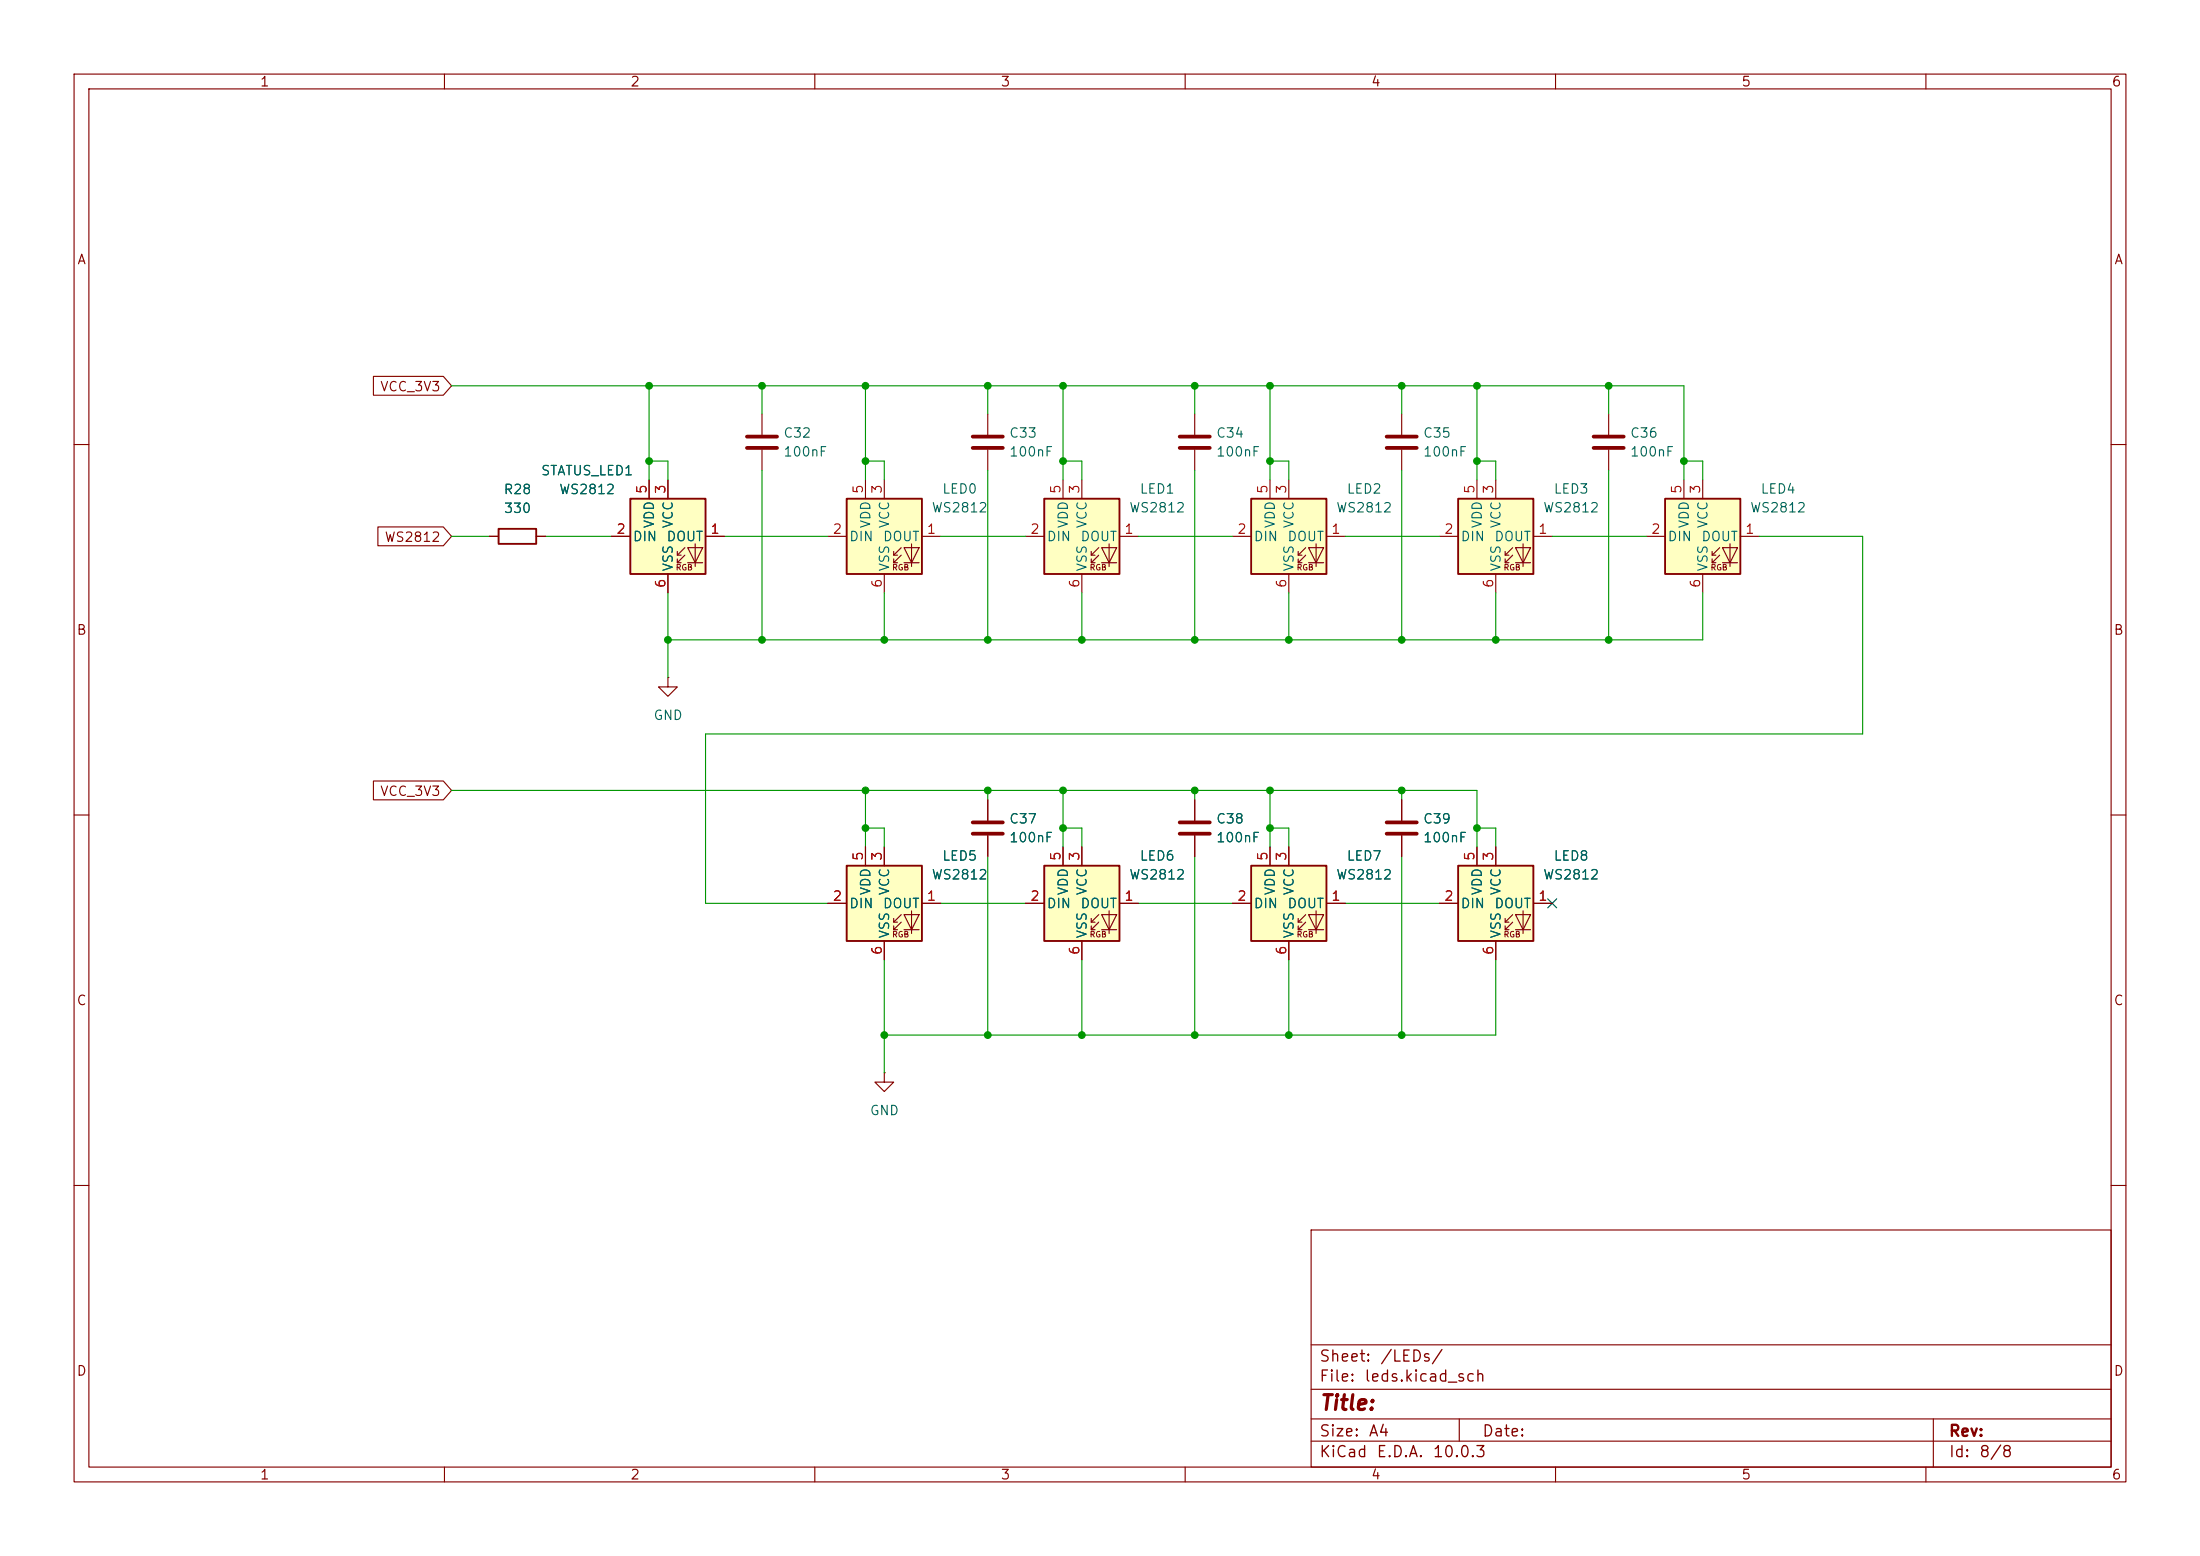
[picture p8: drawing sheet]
(kicad_sch
 (version 20260306)
 (generator "eeschema")
 (generator_version "10.0")
 (paper "A4")
 (lib_symbols
  (symbol "Device:C"
   (pin_numbers (hide yes))
   (pin_names
    (offset 0.254)) (exclude_from_sim no) (in_bom yes) (on_board yes)
   (in_pos_files yes)
   (duplicate_pin_numbers_are_jumpers no)
   (property "Reference" "C" (at 0.635 2.54 0) (show_name no) (do_not_autoplace no) (effects (font (size 1.27 1.27)) (justify left)))
   (property "Value" "C" (at 0.635 -2.54 0) (show_name no) (do_not_autoplace no) (effects (font (size 1.27 1.27)) (justify left)))
   (property "Footprint" "" (at 0.9652 -3.81 0) (show_name no) (do_not_autoplace no) (hide yes) (effects (font (size 1.27 1.27))))
   (property "Datasheet" "" (at 0 0 0) (show_name no) (do_not_autoplace no) (hide yes) (effects (font (size 1.27 1.27))))
   (property "Description" "Unpolarized capacitor" (at 0 0 0) (show_name no) (do_not_autoplace no) (hide yes) (effects (font (size 1.27 1.27))))
   (symbol "C_0_1"
    (polyline (pts (xy -2.032 0.762) (xy 2.032 0.762)) (stroke (width 0.508) (type default)) (fill (type none)))
    (polyline (pts (xy -2.032 -0.762) (xy 2.032 -0.762)) (stroke (width 0.508) (type default)) (fill (type none))))
   (symbol "C_1_1"
    (pin passive line (at 0 3.81 270) (length 2.794) (name "" (effects (font (size 1.27 1.27)))) (number "1" (effects (font (size 1.27 1.27)))))
    (pin passive line (at 0 -3.81 90) (length 2.794) (name "" (effects (font (size 1.27 1.27)))) (number "2" (effects (font (size 1.27 1.27))))))
   (embedded_fonts no))
  (symbol "Device:R"
   (pin_numbers (hide yes))
   (pin_names
    (offset 0)) (exclude_from_sim no) (in_bom yes) (on_board yes)
   (in_pos_files yes)
   (duplicate_pin_numbers_are_jumpers no)
   (property "Reference" "R" (at 2.032 0 90) (show_name no) (do_not_autoplace no) (effects (font (size 1.27 1.27))))
   (property "Value" "R" (at 0 0 90) (show_name no) (do_not_autoplace no) (effects (font (size 1.27 1.27))))
   (property "Footprint" "" (at -1.778 0 90) (show_name no) (do_not_autoplace no) (hide yes) (effects (font (size 1.27 1.27))))
   (property "Datasheet" "" (at 0 0 0) (show_name no) (do_not_autoplace no) (hide yes) (effects (font (size 1.27 1.27))))
   (property "Description" "Resistor" (at 0 0 0) (show_name no) (do_not_autoplace no) (hide yes) (effects (font (size 1.27 1.27))))
   (symbol "R_0_1"
    (rectangle (start -1.016 -2.54) (end 1.016 2.54) (stroke (width 0.254) (type default)) (fill (type none))))
   (symbol "R_1_1"
    (pin passive line (at 0 3.81 270) (length 1.27) (name "" (effects (font (size 1.27 1.27)))) (number "1" (effects (font (size 1.27 1.27)))))
    (pin passive line (at 0 -3.81 90) (length 1.27) (name "" (effects (font (size 1.27 1.27)))) (number "2" (effects (font (size 1.27 1.27))))))
   (embedded_fonts no))
  (symbol "LED:WS2812"
   (pin_names
    (offset 0.254)) (exclude_from_sim no) (in_bom yes) (on_board yes)
   (in_pos_files yes)
   (duplicate_pin_numbers_are_jumpers no)
   (property "Reference" "D" (at 5.08 5.715 0) (show_name no) (do_not_autoplace no) (effects (font (size 1.27 1.27)) (justify right bottom)))
   (property "Value" "WS2812" (at 1.27 -5.715 0) (show_name no) (do_not_autoplace no) (effects (font (size 1.27 1.27)) (justify left top)))
   (property "Footprint" "LED_SMD:LED_WS2812_PLCC6_5.0x5.0mm_P1.6mm" (at 1.27 -7.62 0) (show_name no) (do_not_autoplace no) (hide yes) (effects (font (size 1.27 1.27)) (justify left top)))
   (property "Datasheet" "https://cdn-shop.adafruit.com/datasheets/WS2812.pdf" (at 2.54 -9.525 0) (show_name no) (do_not_autoplace no) (hide yes) (effects (font (size 1.27 1.27)) (justify left top)))
   (property "Description" "RGB LED with integrated controller" (at 0 0 0) (show_name no) (do_not_autoplace no) (hide yes) (effects (font (size 1.27 1.27))))
   (symbol "WS2812_0_0"
    (text "RGB" (at 2.286 -4.191 0) (effects (font (size 0.762 0.762)))))
   (symbol "WS2812_0_1"
    (polyline (pts (xy 1.27 -2.54) (xy 1.778 -2.54)) (stroke (width 0) (type default)) (fill (type none)))
    (polyline (pts (xy 1.27 -3.556) (xy 1.778 -3.556)) (stroke (width 0) (type default)) (fill (type none)))
    (polyline (pts (xy 2.286 -1.524) (xy 1.27 -2.54) (xy 1.27 -2.032)) (stroke (width 0) (type default)) (fill (type none)))
    (polyline (pts (xy 2.286 -2.54) (xy 1.27 -3.556) (xy 1.27 -3.048)) (stroke (width 0) (type default)) (fill (type none)))
    (polyline (pts (xy 3.683 -1.016) (xy 3.683 -3.556) (xy 3.683 -4.064)) (stroke (width 0) (type default)) (fill (type none)))
    (polyline (pts (xy 4.699 -1.524) (xy 2.667 -1.524) (xy 3.683 -3.556) (xy 4.699 -1.524)) (stroke (width 0) (type default)) (fill (type none)))
    (polyline (pts (xy 4.699 -3.556) (xy 2.667 -3.556)) (stroke (width 0) (type default)) (fill (type none)))
    (rectangle (start 5.08 5.08) (end -5.08 -5.08) (stroke (width 0.254) (type default)) (fill (type background))))
   (symbol "WS2812_1_1"
    (pin output line (at 7.62 0 180) (length 2.54) (name "DOUT" (effects (font (size 1.27 1.27)))) (number "1" (effects (font (size 1.27 1.27)))))
    (pin input line (at -7.62 0 0) (length 2.54) (name "DIN" (effects (font (size 1.27 1.27)))) (number "2" (effects (font (size 1.27 1.27)))))
    (pin power_in line (at 0 7.62 270) (length 2.54) (name "VCC" (effects (font (size 1.27 1.27)))) (number "3" (effects (font (size 1.27 1.27)))))
    (pin no_connect line (at 5.08 2.54 180) (length 2.54) (hide yes) (name "NC" (effects (font (size 1.27 1.27)))) (number "4" (effects (font (size 1.27 1.27)))))
    (pin power_in line (at -2.54 7.62 270) (length 2.54) (name "VDD" (effects (font (size 1.27 1.27)))) (number "5" (effects (font (size 1.27 1.27)))))
    (pin power_in line (at 0 -7.62 90) (length 2.54) (name "VSS" (effects (font (size 1.27 1.27)))) (number "6" (effects (font (size 1.27 1.27))))))
   (embedded_fonts no))
  (symbol "power:GND"
   (power global)
   (pin_numbers (hide yes))
   (pin_names
    (offset 0) (hide yes)) (exclude_from_sim no) (in_bom yes) (on_board yes)
   (in_pos_files yes)
   (duplicate_pin_numbers_are_jumpers no)
   (property "Reference" "#PWR" (at 0 -6.35 0) (show_name no) (do_not_autoplace no) (hide yes) (effects (font (size 1.27 1.27))))
   (property "Value" "GND" (at 0 -3.81 0) (show_name no) (do_not_autoplace no) (effects (font (size 1.27 1.27))))
   (property "Footprint" "" (at 0 0 0) (show_name no) (do_not_autoplace no) (hide yes) (effects (font (size 1.27 1.27))))
   (property "Datasheet" "" (at 0 0 0) (show_name no) (do_not_autoplace no) (hide yes) (effects (font (size 1.27 1.27))))
   (property "Description" "Power symbol creates a global label with name \"GND\" , ground" (at 0 0 0) (show_name no) (do_not_autoplace no) (hide yes) (effects (font (size 1.27 1.27))))
   (symbol "GND_0_1"
    (polyline (pts (xy 0 0) (xy 0 -1.27) (xy 1.27 -1.27) (xy 0 -2.54) (xy -1.27 -1.27) (xy 0 -1.27)) (stroke (width 0) (type default)) (fill (type none))))
   (symbol "GND_1_1"
    (pin power_in line (at 0 0 270) (length 0) (name "" (effects (font (size 1.27 1.27)))) (number "1" (effects (font (size 1.27 1.27))))))
   (embedded_fonts no)))
 (junction
  (at 189.23 106.68)
  (diameter 0)
  (color 0 0 0 0))
 (junction
  (at 217.17 86.36)
  (diameter 0)
  (color 0 0 0 0))
 (junction
  (at 161.29 139.7)
  (diameter 0)
  (color 0 0 0 0))
 (junction
  (at 146.05 139.7)
  (diameter 0)
  (color 0 0 0 0))
 (junction
  (at 116.84 111.76)
  (diameter 0)
  (color 0 0 0 0))
 (junction
  (at 133.35 86.36)
  (diameter 0)
  (color 0 0 0 0))
 (junction
  (at 161.29 106.68)
  (diameter 0)
  (color 0 0 0 0))
 (junction
  (at 133.35 139.7)
  (diameter 0)
  (color 0 0 0 0))
 (junction
  (at 87.63 52.07)
  (diameter 0)
  (color 0 0 0 0))
 (junction
  (at 133.35 52.07)
  (diameter 0)
  (color 0 0 0 0))
 (junction
  (at 201.93 86.36)
  (diameter 0)
  (color 0 0 0 0))
 (junction
  (at 116.84 62.23)
  (diameter 0)
  (color 0 0 0 0))
 (junction
  (at 199.39 52.07)
  (diameter 0)
  (color 0 0 0 0))
 (junction
  (at 189.23 139.7)
  (diameter 0)
  (color 0 0 0 0))
 (junction
  (at 161.29 52.07)
  (diameter 0)
  (color 0 0 0 0))
 (junction
  (at 133.35 106.68)
  (diameter 0)
  (color 0 0 0 0))
 (junction
  (at 119.38 86.36)
  (diameter 0)
  (color 0 0 0 0))
 (junction
  (at 119.38 139.7)
  (diameter 0)
  (color 0 0 0 0))
 (junction
  (at 143.51 111.76)
  (diameter 0)
  (color 0 0 0 0))
 (junction
  (at 87.63 62.23)
  (diameter 0)
  (color 0 0 0 0))
 (junction
  (at 90.17 86.36)
  (diameter 0)
  (color 0 0 0 0))
 (junction
  (at 173.99 86.36)
  (diameter 0)
  (color 0 0 0 0))
 (junction
  (at 116.84 52.07)
  (diameter 0)
  (color 0 0 0 0))
 (junction
  (at 143.51 106.68)
  (diameter 0)
  (color 0 0 0 0))
 (junction
  (at 189.23 86.36)
  (diameter 0)
  (color 0 0 0 0))
 (junction
  (at 116.84 106.68)
  (diameter 0)
  (color 0 0 0 0))
 (junction
  (at 102.87 86.36)
  (diameter 0)
  (color 0 0 0 0))
 (junction
  (at 227.33 62.23)
  (diameter 0)
  (color 0 0 0 0))
 (junction
  (at 146.05 86.36)
  (diameter 0)
  (color 0 0 0 0))
 (junction
  (at 199.39 62.23)
  (diameter 0)
  (color 0 0 0 0))
 (junction
  (at 143.51 62.23)
  (diameter 0)
  (color 0 0 0 0))
 (junction
  (at 173.99 139.7)
  (diameter 0)
  (color 0 0 0 0))
 (junction
  (at 171.45 52.07)
  (diameter 0)
  (color 0 0 0 0))
 (junction
  (at 143.51 52.07)
  (diameter 0)
  (color 0 0 0 0))
 (junction
  (at 189.23 52.07)
  (diameter 0)
  (color 0 0 0 0))
 (junction
  (at 199.39 111.76)
  (diameter 0)
  (color 0 0 0 0))
 (junction
  (at 171.45 111.76)
  (diameter 0)
  (color 0 0 0 0))
 (junction
  (at 161.29 86.36)
  (diameter 0)
  (color 0 0 0 0))
 (junction
  (at 171.45 106.68)
  (diameter 0)
  (color 0 0 0 0))
 (junction
  (at 217.17 52.07)
  (diameter 0)
  (color 0 0 0 0))
 (junction
  (at 171.45 62.23)
  (diameter 0)
  (color 0 0 0 0))
 (junction
  (at 102.87 52.07)
  (diameter 0)
  (color 0 0 0 0))
 (no_connect
  (at 209.55 121.92))
 (wire
  (pts (xy 217.17 52.07) (xy 217.17 55.88))
  (stroke (width 0) (type default)))
 (wire
  (pts (xy 173.99 86.36) (xy 189.23 86.36))
  (stroke (width 0) (type default)))
 (wire
  (pts (xy 133.35 106.68) (xy 143.51 106.68))
  (stroke (width 0) (type default)))
 (wire
  (pts (xy 143.51 106.68) (xy 161.29 106.68))
  (stroke (width 0) (type default)))
 (wire
  (pts (xy 119.38 114.3) (xy 119.38 111.76))
  (stroke (width 0) (type default)))
 (wire
  (pts (xy 146.05 139.7) (xy 161.29 139.7))
  (stroke (width 0) (type default)))
 (wire
  (pts (xy 181.61 72.39) (xy 194.31 72.39))
  (stroke (width 0) (type default)))
 (wire
  (pts (xy 127 121.92) (xy 138.43 121.92))
  (stroke (width 0) (type default)))
 (wire
  (pts (xy 119.38 62.23) (xy 116.84 62.23))
  (stroke (width 0) (type default)))
 (wire
  (pts (xy 116.84 62.23) (xy 116.84 64.77))
  (stroke (width 0) (type default)))
 (wire
  (pts (xy 116.84 52.07) (xy 133.35 52.07))
  (stroke (width 0) (type default)))
 (wire
  (pts (xy 119.38 139.7) (xy 119.38 144.78))
  (stroke (width 0) (type default)))
 (wire
  (pts (xy 102.87 86.36) (xy 119.38 86.36))
  (stroke (width 0) (type default)))
 (wire
  (pts (xy 173.99 111.76) (xy 171.45 111.76))
  (stroke (width 0) (type default)))
 (wire
  (pts (xy 119.38 64.77) (xy 119.38 62.23))
  (stroke (width 0) (type default)))
 (wire
  (pts (xy 146.05 111.76) (xy 143.51 111.76))
  (stroke (width 0) (type default)))
 (wire
  (pts (xy 60.96 106.68) (xy 116.84 106.68))
  (stroke (width 0) (type default)))
 (wire
  (pts (xy 133.35 86.36) (xy 146.05 86.36))
  (stroke (width 0) (type default)))
 (wire
  (pts (xy 90.17 86.36) (xy 102.87 86.36))
  (stroke (width 0) (type default)))
 (wire
  (pts (xy 209.55 72.39) (xy 222.25 72.39))
  (stroke (width 0) (type default)))
 (wire
  (pts (xy 251.46 72.39) (xy 251.46 99.06))
  (stroke (width 0) (type default)))
 (wire
  (pts (xy 227.33 52.07) (xy 227.33 62.23))
  (stroke (width 0) (type default)))
 (wire
  (pts (xy 95.25 99.06) (xy 95.25 121.92))
  (stroke (width 0) (type default)))
 (wire
  (pts (xy 199.39 52.07) (xy 217.17 52.07))
  (stroke (width 0) (type default)))
 (wire
  (pts (xy 189.23 86.36) (xy 201.93 86.36))
  (stroke (width 0) (type default)))
 (wire
  (pts (xy 116.84 106.68) (xy 133.35 106.68))
  (stroke (width 0) (type default)))
 (wire
  (pts (xy 173.99 86.36) (xy 173.99 80.01))
  (stroke (width 0) (type default)))
 (wire
  (pts (xy 102.87 52.07) (xy 116.84 52.07))
  (stroke (width 0) (type default)))
 (wire
  (pts (xy 171.45 111.76) (xy 171.45 114.3))
  (stroke (width 0) (type default)))
 (wire
  (pts (xy 133.35 63.5) (xy 133.35 86.36))
  (stroke (width 0) (type default)))
 (wire
  (pts (xy 171.45 106.68) (xy 171.45 111.76))
  (stroke (width 0) (type default)))
 (wire
  (pts (xy 189.23 52.07) (xy 189.23 55.88))
  (stroke (width 0) (type default)))
 (wire
  (pts (xy 189.23 139.7) (xy 201.93 139.7))
  (stroke (width 0) (type default)))
 (wire
  (pts (xy 199.39 106.68) (xy 199.39 111.76))
  (stroke (width 0) (type default)))
 (wire
  (pts (xy 90.17 86.36) (xy 90.17 80.01))
  (stroke (width 0) (type default)))
 (wire
  (pts (xy 161.29 86.36) (xy 173.99 86.36))
  (stroke (width 0) (type default)))
 (wire
  (pts (xy 217.17 52.07) (xy 227.33 52.07))
  (stroke (width 0) (type default)))
 (wire
  (pts (xy 133.35 52.07) (xy 143.51 52.07))
  (stroke (width 0) (type default)))
 (wire
  (pts (xy 153.67 72.39) (xy 166.37 72.39))
  (stroke (width 0) (type default)))
 (wire
  (pts (xy 173.99 129.54) (xy 173.99 139.7))
  (stroke (width 0) (type default)))
 (wire
  (pts (xy 161.29 139.7) (xy 173.99 139.7))
  (stroke (width 0) (type default)))
 (wire
  (pts (xy 119.38 129.54) (xy 119.38 139.7))
  (stroke (width 0) (type default)))
 (wire
  (pts (xy 73.66 72.39) (xy 82.55 72.39))
  (stroke (width 0) (type default)))
 (wire
  (pts (xy 217.17 86.36) (xy 229.87 86.36))
  (stroke (width 0) (type default)))
 (wire
  (pts (xy 173.99 62.23) (xy 171.45 62.23))
  (stroke (width 0) (type default)))
 (wire
  (pts (xy 171.45 52.07) (xy 189.23 52.07))
  (stroke (width 0) (type default)))
 (wire
  (pts (xy 119.38 111.76) (xy 116.84 111.76))
  (stroke (width 0) (type default)))
 (wire
  (pts (xy 237.49 72.39) (xy 251.46 72.39))
  (stroke (width 0) (type default)))
 (wire
  (pts (xy 201.93 114.3) (xy 201.93 111.76))
  (stroke (width 0) (type default)))
 (wire
  (pts (xy 199.39 111.76) (xy 199.39 114.3))
  (stroke (width 0) (type default)))
 (wire
  (pts (xy 173.99 64.77) (xy 173.99 62.23))
  (stroke (width 0) (type default)))
 (wire
  (pts (xy 173.99 114.3) (xy 173.99 111.76))
  (stroke (width 0) (type default)))
 (wire
  (pts (xy 229.87 64.77) (xy 229.87 62.23))
  (stroke (width 0) (type default)))
 (wire
  (pts (xy 146.05 62.23) (xy 143.51 62.23))
  (stroke (width 0) (type default)))
 (wire
  (pts (xy 199.39 52.07) (xy 199.39 62.23))
  (stroke (width 0) (type default)))
 (wire
  (pts (xy 146.05 64.77) (xy 146.05 62.23))
  (stroke (width 0) (type default)))
 (wire
  (pts (xy 199.39 62.23) (xy 199.39 64.77))
  (stroke (width 0) (type default)))
 (wire
  (pts (xy 153.67 121.92) (xy 166.37 121.92))
  (stroke (width 0) (type default)))
 (wire
  (pts (xy 201.93 111.76) (xy 199.39 111.76))
  (stroke (width 0) (type default)))
 (wire
  (pts (xy 127 72.39) (xy 138.43 72.39))
  (stroke (width 0) (type default)))
 (wire
  (pts (xy 102.87 52.07) (xy 102.87 55.88))
  (stroke (width 0) (type default)))
 (wire
  (pts (xy 87.63 52.07) (xy 102.87 52.07))
  (stroke (width 0) (type default)))
 (wire
  (pts (xy 161.29 106.68) (xy 171.45 106.68))
  (stroke (width 0) (type default)))
 (wire
  (pts (xy 189.23 52.07) (xy 199.39 52.07))
  (stroke (width 0) (type default)))
 (wire
  (pts (xy 119.38 86.36) (xy 119.38 80.01))
  (stroke (width 0) (type default)))
 (wire
  (pts (xy 119.38 139.7) (xy 133.35 139.7))
  (stroke (width 0) (type default)))
 (wire
  (pts (xy 181.61 121.92) (xy 194.31 121.92))
  (stroke (width 0) (type default)))
 (wire
  (pts (xy 87.63 62.23) (xy 87.63 52.07))
  (stroke (width 0) (type default)))
 (wire
  (pts (xy 161.29 106.68) (xy 161.29 107.95))
  (stroke (width 0) (type default)))
 (wire
  (pts (xy 97.79 72.39) (xy 111.76 72.39))
  (stroke (width 0) (type default)))
 (wire
  (pts (xy 217.17 63.5) (xy 217.17 86.36))
  (stroke (width 0) (type default)))
 (wire
  (pts (xy 102.87 63.5) (xy 102.87 86.36))
  (stroke (width 0) (type default)))
 (wire
  (pts (xy 146.05 86.36) (xy 146.05 80.01))
  (stroke (width 0) (type default)))
 (wire
  (pts (xy 87.63 64.77) (xy 87.63 62.23))
  (stroke (width 0) (type default)))
 (wire
  (pts (xy 143.51 52.07) (xy 161.29 52.07))
  (stroke (width 0) (type default)))
 (wire
  (pts (xy 201.93 86.36) (xy 201.93 80.01))
  (stroke (width 0) (type default)))
 (wire
  (pts (xy 90.17 64.77) (xy 90.17 62.23))
  (stroke (width 0) (type default)))
 (wire
  (pts (xy 146.05 129.54) (xy 146.05 139.7))
  (stroke (width 0) (type default)))
 (wire
  (pts (xy 201.93 139.7) (xy 201.93 129.54))
  (stroke (width 0) (type default)))
 (wire
  (pts (xy 189.23 63.5) (xy 189.23 86.36))
  (stroke (width 0) (type default)))
 (wire
  (pts (xy 133.35 106.68) (xy 133.35 107.95))
  (stroke (width 0) (type default)))
 (wire
  (pts (xy 161.29 115.57) (xy 161.29 139.7))
  (stroke (width 0) (type default)))
 (wire
  (pts (xy 116.84 52.07) (xy 116.84 62.23))
  (stroke (width 0) (type default)))
 (wire
  (pts (xy 161.29 63.5) (xy 161.29 86.36))
  (stroke (width 0) (type default)))
 (wire
  (pts (xy 146.05 114.3) (xy 146.05 111.76))
  (stroke (width 0) (type default)))
 (wire
  (pts (xy 116.84 106.68) (xy 116.84 111.76))
  (stroke (width 0) (type default)))
 (wire
  (pts (xy 90.17 62.23) (xy 87.63 62.23))
  (stroke (width 0) (type default)))
 (wire
  (pts (xy 143.51 62.23) (xy 143.51 64.77))
  (stroke (width 0) (type default)))
 (wire
  (pts (xy 173.99 139.7) (xy 189.23 139.7))
  (stroke (width 0) (type default)))
 (wire
  (pts (xy 116.84 111.76) (xy 116.84 114.3))
  (stroke (width 0) (type default)))
 (wire
  (pts (xy 161.29 52.07) (xy 171.45 52.07))
  (stroke (width 0) (type default)))
 (wire
  (pts (xy 146.05 86.36) (xy 161.29 86.36))
  (stroke (width 0) (type default)))
 (wire
  (pts (xy 143.51 52.07) (xy 143.51 62.23))
  (stroke (width 0) (type default)))
 (wire
  (pts (xy 251.46 99.06) (xy 95.25 99.06))
  (stroke (width 0) (type default)))
 (wire
  (pts (xy 133.35 52.07) (xy 133.35 55.88))
  (stroke (width 0) (type default)))
 (wire
  (pts (xy 90.17 91.44) (xy 90.17 86.36))
  (stroke (width 0) (type default)))
 (wire
  (pts (xy 189.23 106.68) (xy 199.39 106.68))
  (stroke (width 0) (type default)))
 (wire
  (pts (xy 229.87 62.23) (xy 227.33 62.23))
  (stroke (width 0) (type default)))
 (wire
  (pts (xy 143.51 111.76) (xy 143.51 114.3))
  (stroke (width 0) (type default)))
 (wire
  (pts (xy 201.93 64.77) (xy 201.93 62.23))
  (stroke (width 0) (type default)))
 (wire
  (pts (xy 161.29 52.07) (xy 161.29 55.88))
  (stroke (width 0) (type default)))
 (wire
  (pts (xy 227.33 62.23) (xy 227.33 64.77))
  (stroke (width 0) (type default)))
 (wire
  (pts (xy 60.96 52.07) (xy 87.63 52.07))
  (stroke (width 0) (type default)))
 (wire
  (pts (xy 201.93 62.23) (xy 199.39 62.23))
  (stroke (width 0) (type default)))
 (wire
  (pts (xy 95.25 121.92) (xy 111.76 121.92))
  (stroke (width 0) (type default)))
 (wire
  (pts (xy 133.35 115.57) (xy 133.35 139.7))
  (stroke (width 0) (type default)))
 (wire
  (pts (xy 143.51 106.68) (xy 143.51 111.76))
  (stroke (width 0) (type default)))
 (wire
  (pts (xy 171.45 62.23) (xy 171.45 64.77))
  (stroke (width 0) (type default)))
 (wire
  (pts (xy 119.38 86.36) (xy 133.35 86.36))
  (stroke (width 0) (type default)))
 (wire
  (pts (xy 189.23 115.57) (xy 189.23 139.7))
  (stroke (width 0) (type default)))
 (wire
  (pts (xy 201.93 86.36) (xy 217.17 86.36))
  (stroke (width 0) (type default)))
 (wire
  (pts (xy 171.45 106.68) (xy 189.23 106.68))
  (stroke (width 0) (type default)))
 (wire
  (pts (xy 189.23 106.68) (xy 189.23 107.95))
  (stroke (width 0) (type default)))
 (wire
  (pts (xy 60.96 72.39) (xy 66.04 72.39))
  (stroke (width 0) (type default)))
 (wire
  (pts (xy 133.35 139.7) (xy 146.05 139.7))
  (stroke (width 0) (type default)))
 (wire
  (pts (xy 229.87 86.36) (xy 229.87 80.01))
  (stroke (width 0) (type default)))
 (wire
  (pts (xy 171.45 52.07) (xy 171.45 62.23))
  (stroke (width 0) (type default)))
 (global_label "VCC_3V3"
  (shape input)
  (at 60.96 106.68 180)
  (fields_autoplaced yes)
  (effects (font (size 1.27 1.27)) (justify right))
  (property "Intersheetrefs" "${INTERSHEET_REFS}" (at 49.871 106.68 0) (hide yes) (show_name no) (do_not_autoplace no) (effects (font (size 1.27 1.27)) (justify right))))
 (global_label "WS2812"
  (shape input)
  (at 60.96 72.39 180)
  (fields_autoplaced yes)
  (effects (font (size 1.27 1.27)) (justify right))
  (property "Intersheetrefs" "${INTERSHEET_REFS}" (at 50.4759 72.39 0) (hide yes) (show_name no) (do_not_autoplace no) (effects (font (size 1.27 1.27)) (justify right))))
 (global_label "VCC_3V3"
  (shape input)
  (at 60.96 52.07 180)
  (fields_autoplaced yes)
  (effects (font (size 1.27 1.27)) (justify right))
  (property "Intersheetrefs" "${INTERSHEET_REFS}" (at 49.871 52.07 0) (hide yes) (show_name no) (do_not_autoplace no) (effects (font (size 1.27 1.27)) (justify right))))
 (symbol
  (lib_id "Device:C")
  (at 189.23 59.69 0)
  (unit 1)
  (body_style 1)
  (exclude_from_sim no)
  (in_bom yes)
  (on_board yes)
  (in_pos_files yes)
  (dnp no)
  (property "Reference" "C35" (at 192.024 58.42 0) (show_name no) (do_not_autoplace no) (effects (font (size 1.27 1.27)) (justify left)))
  (property "Value" "100nF" (at 192.024 60.96 0) (show_name no) (do_not_autoplace no) (effects (font (size 1.27 1.27)) (justify left)))
  (property "Footprint" "Capacitor_SMD:C_0603_1608Metric" (at 190.1952 63.5 0) (hide yes) (show_name no) (do_not_autoplace no) (effects (font (size 1.27 1.27))))
  (property "Datasheet" "" (at 189.23 59.69 0) (hide yes) (show_name no) (do_not_autoplace no) (effects (font (size 1.27 1.27))))
  (property "Description" "Unpolarized capacitor" (at 189.23 59.69 0) (hide yes) (show_name no) (do_not_autoplace no) (effects (font (size 1.27 1.27))))
  (pin "2")
  (pin "1"))
 (symbol
  (lib_id "Device:C")
  (at 189.23 111.76 0)
  (unit 1)
  (body_style 1)
  (exclude_from_sim no)
  (in_bom yes)
  (on_board yes)
  (in_pos_files yes)
  (dnp no)
  (property "Reference" "C39" (at 192.024 110.49 0) (show_name no) (do_not_autoplace no) (effects (font (size 1.27 1.27)) (justify left)))
  (property "Value" "100nF" (at 192.024 113.03 0) (show_name no) (do_not_autoplace no) (effects (font (size 1.27 1.27)) (justify left)))
  (property "Footprint" "Capacitor_SMD:C_0603_1608Metric" (at 190.1952 115.57 0) (hide yes) (show_name no) (do_not_autoplace no) (effects (font (size 1.27 1.27))))
  (property "Datasheet" "" (at 189.23 111.76 0) (hide yes) (show_name no) (do_not_autoplace no) (effects (font (size 1.27 1.27))))
  (property "Description" "Unpolarized capacitor" (at 189.23 111.76 0) (hide yes) (show_name no) (do_not_autoplace no) (effects (font (size 1.27 1.27))))
  (pin "2")
  (pin "1"))
 (symbol
  (lib_id "LED:WS2812")
  (at 201.93 121.92 0)
  (unit 1)
  (body_style 1)
  (exclude_from_sim no)
  (in_bom yes)
  (on_board yes)
  (in_pos_files yes)
  (dnp no)
  (fields_autoplaced yes)
  (property "Reference" "LED8" (at 212.09 115.4998 0) (show_name no) (do_not_autoplace no) (effects (font (size 1.27 1.27))))
  (property "Value" "WS2812" (at 212.09 118.0398 0) (show_name no) (do_not_autoplace no) (effects (font (size 1.27 1.27))))
  (property "Footprint" "LED_SMD:LED_WS2812_PLCC6_5.0x5.0mm_P1.6mm" (at 203.2 129.54 0) (hide yes) (show_name no) (do_not_autoplace no) (effects (font (size 1.27 1.27)) (justify left top)))
  (property "Datasheet" "https://cdn-shop.adafruit.com/datasheets/WS2812.pdf" (at 204.47 131.445 0) (hide yes) (show_name no) (do_not_autoplace no) (effects (font (size 1.27 1.27)) (justify left top)))
  (property "Description" "RGB LED with integrated controller" (at 201.93 121.92 0) (hide yes) (show_name no) (do_not_autoplace no) (effects (font (size 1.27 1.27))))
  (pin "5")
  (pin "4")
  (pin "6")
  (pin "2")
  (pin "1")
  (pin "3"))
 (symbol
  (lib_id "power:GND")
  (at 119.38 144.78 0)
  (unit 1)
  (body_style 1)
  (exclude_from_sim no)
  (in_bom yes)
  (on_board yes)
  (in_pos_files yes)
  (dnp no)
  (fields_autoplaced yes)
  (property "Reference" "#PWR032" (at 119.38 151.13 0) (hide yes) (show_name no) (do_not_autoplace no) (effects (font (size 1.27 1.27))))
  (property "Value" "GND" (at 119.38 149.86 0) (show_name no) (do_not_autoplace no) (effects (font (size 1.27 1.27))))
  (property "Footprint" "" (at 119.38 144.78 0) (hide yes) (show_name no) (do_not_autoplace no) (effects (font (size 1.27 1.27))))
  (property "Datasheet" "" (at 119.38 144.78 0) (hide yes) (show_name no) (do_not_autoplace no) (effects (font (size 1.27 1.27))))
  (property "Description" "Power symbol creates a global label with name \"GND\" , ground" (at 119.38 144.78 0) (hide yes) (show_name no) (do_not_autoplace no) (effects (font (size 1.27 1.27))))
  (pin "1"))
 (symbol
  (lib_id "Device:C")
  (at 161.29 111.76 0)
  (unit 1)
  (body_style 1)
  (exclude_from_sim no)
  (in_bom yes)
  (on_board yes)
  (in_pos_files yes)
  (dnp no)
  (property "Reference" "C38" (at 164.084 110.49 0) (show_name no) (do_not_autoplace no) (effects (font (size 1.27 1.27)) (justify left)))
  (property "Value" "100nF" (at 164.084 113.03 0) (show_name no) (do_not_autoplace no) (effects (font (size 1.27 1.27)) (justify left)))
  (property "Footprint" "Capacitor_SMD:C_0603_1608Metric" (at 162.2552 115.57 0) (hide yes) (show_name no) (do_not_autoplace no) (effects (font (size 1.27 1.27))))
  (property "Datasheet" "" (at 161.29 111.76 0) (hide yes) (show_name no) (do_not_autoplace no) (effects (font (size 1.27 1.27))))
  (property "Description" "Unpolarized capacitor" (at 161.29 111.76 0) (hide yes) (show_name no) (do_not_autoplace no) (effects (font (size 1.27 1.27))))
  (pin "2")
  (pin "1"))
 (symbol
  (lib_id "LED:WS2812")
  (at 201.93 72.39 0)
  (unit 1)
  (body_style 1)
  (exclude_from_sim no)
  (in_bom yes)
  (on_board yes)
  (in_pos_files yes)
  (dnp no)
  (fields_autoplaced yes)
  (property "Reference" "LED3" (at 212.09 65.9698 0) (show_name no) (do_not_autoplace no) (effects (font (size 1.27 1.27))))
  (property "Value" "WS2812" (at 212.09 68.5098 0) (show_name no) (do_not_autoplace no) (effects (font (size 1.27 1.27))))
  (property "Footprint" "LED_SMD:LED_WS2812_PLCC6_5.0x5.0mm_P1.6mm" (at 203.2 80.01 0) (hide yes) (show_name no) (do_not_autoplace no) (effects (font (size 1.27 1.27)) (justify left top)))
  (property "Datasheet" "https://cdn-shop.adafruit.com/datasheets/WS2812.pdf" (at 204.47 81.915 0) (hide yes) (show_name no) (do_not_autoplace no) (effects (font (size 1.27 1.27)) (justify left top)))
  (property "Description" "RGB LED with integrated controller" (at 201.93 72.39 0) (hide yes) (show_name no) (do_not_autoplace no) (effects (font (size 1.27 1.27))))
  (pin "5")
  (pin "4")
  (pin "6")
  (pin "2")
  (pin "1")
  (pin "3"))
 (symbol
  (lib_id "Device:C")
  (at 217.17 59.69 0)
  (unit 1)
  (body_style 1)
  (exclude_from_sim no)
  (in_bom yes)
  (on_board yes)
  (in_pos_files yes)
  (dnp no)
  (property "Reference" "C36" (at 219.964 58.42 0) (show_name no) (do_not_autoplace no) (effects (font (size 1.27 1.27)) (justify left)))
  (property "Value" "100nF" (at 219.964 60.96 0) (show_name no) (do_not_autoplace no) (effects (font (size 1.27 1.27)) (justify left)))
  (property "Footprint" "Capacitor_SMD:C_0603_1608Metric" (at 218.1352 63.5 0) (hide yes) (show_name no) (do_not_autoplace no) (effects (font (size 1.27 1.27))))
  (property "Datasheet" "" (at 217.17 59.69 0) (hide yes) (show_name no) (do_not_autoplace no) (effects (font (size 1.27 1.27))))
  (property "Description" "Unpolarized capacitor" (at 217.17 59.69 0) (hide yes) (show_name no) (do_not_autoplace no) (effects (font (size 1.27 1.27))))
  (pin "2")
  (pin "1"))
 (symbol
  (lib_id "Device:C")
  (at 133.35 111.76 0)
  (unit 1)
  (body_style 1)
  (exclude_from_sim no)
  (in_bom yes)
  (on_board yes)
  (in_pos_files yes)
  (dnp no)
  (property "Reference" "C37" (at 136.144 110.49 0) (show_name no) (do_not_autoplace no) (effects (font (size 1.27 1.27)) (justify left)))
  (property "Value" "100nF" (at 136.144 113.03 0) (show_name no) (do_not_autoplace no) (effects (font (size 1.27 1.27)) (justify left)))
  (property "Footprint" "Capacitor_SMD:C_0603_1608Metric" (at 134.3152 115.57 0) (hide yes) (show_name no) (do_not_autoplace no) (effects (font (size 1.27 1.27))))
  (property "Datasheet" "" (at 133.35 111.76 0) (hide yes) (show_name no) (do_not_autoplace no) (effects (font (size 1.27 1.27))))
  (property "Description" "Unpolarized capacitor" (at 133.35 111.76 0) (hide yes) (show_name no) (do_not_autoplace no) (effects (font (size 1.27 1.27))))
  (pin "2")
  (pin "1"))
 (symbol
  (lib_id "LED:WS2812")
  (at 146.05 72.39 0)
  (unit 1)
  (body_style 1)
  (exclude_from_sim no)
  (in_bom yes)
  (on_board yes)
  (in_pos_files yes)
  (dnp no)
  (fields_autoplaced yes)
  (property "Reference" "LED1" (at 156.21 65.9698 0) (show_name no) (do_not_autoplace no) (effects (font (size 1.27 1.27))))
  (property "Value" "WS2812" (at 156.21 68.5098 0) (show_name no) (do_not_autoplace no) (effects (font (size 1.27 1.27))))
  (property "Footprint" "LED_SMD:LED_WS2812_PLCC6_5.0x5.0mm_P1.6mm" (at 147.32 80.01 0) (hide yes) (show_name no) (do_not_autoplace no) (effects (font (size 1.27 1.27)) (justify left top)))
  (property "Datasheet" "https://cdn-shop.adafruit.com/datasheets/WS2812.pdf" (at 148.59 81.915 0) (hide yes) (show_name no) (do_not_autoplace no) (effects (font (size 1.27 1.27)) (justify left top)))
  (property "Description" "RGB LED with integrated controller" (at 146.05 72.39 0) (hide yes) (show_name no) (do_not_autoplace no) (effects (font (size 1.27 1.27))))
  (pin "5")
  (pin "4")
  (pin "6")
  (pin "2")
  (pin "1")
  (pin "3"))
 (symbol
  (lib_id "Device:C")
  (at 102.87 59.69 0)
  (unit 1)
  (body_style 1)
  (exclude_from_sim no)
  (in_bom yes)
  (on_board yes)
  (in_pos_files yes)
  (dnp no)
  (property "Reference" "C32" (at 105.664 58.42 0) (show_name no) (do_not_autoplace no) (effects (font (size 1.27 1.27)) (justify left)))
  (property "Value" "100nF" (at 105.664 60.96 0) (show_name no) (do_not_autoplace no) (effects (font (size 1.27 1.27)) (justify left)))
  (property "Footprint" "Capacitor_SMD:C_0603_1608Metric" (at 103.8352 63.5 0) (hide yes) (show_name no) (do_not_autoplace no) (effects (font (size 1.27 1.27))))
  (property "Datasheet" "" (at 102.87 59.69 0) (hide yes) (show_name no) (do_not_autoplace no) (effects (font (size 1.27 1.27))))
  (property "Description" "Unpolarized capacitor" (at 102.87 59.69 0) (hide yes) (show_name no) (do_not_autoplace no) (effects (font (size 1.27 1.27))))
  (pin "2")
  (pin "1"))
 (symbol
  (lib_id "power:GND")
  (at 90.17 91.44 0)
  (unit 1)
  (body_style 1)
  (exclude_from_sim no)
  (in_bom yes)
  (on_board yes)
  (in_pos_files yes)
  (dnp no)
  (fields_autoplaced yes)
  (property "Reference" "#PWR031" (at 90.17 97.79 0) (hide yes) (show_name no) (do_not_autoplace no) (effects (font (size 1.27 1.27))))
  (property "Value" "GND" (at 90.17 96.52 0) (show_name no) (do_not_autoplace no) (effects (font (size 1.27 1.27))))
  (property "Footprint" "" (at 90.17 91.44 0) (hide yes) (show_name no) (do_not_autoplace no) (effects (font (size 1.27 1.27))))
  (property "Datasheet" "" (at 90.17 91.44 0) (hide yes) (show_name no) (do_not_autoplace no) (effects (font (size 1.27 1.27))))
  (property "Description" "Power symbol creates a global label with name \"GND\" , ground" (at 90.17 91.44 0) (hide yes) (show_name no) (do_not_autoplace no) (effects (font (size 1.27 1.27))))
  (pin "1"))
 (symbol
  (lib_id "LED:WS2812")
  (at 229.87 72.39 0)
  (unit 1)
  (body_style 1)
  (exclude_from_sim no)
  (in_bom yes)
  (on_board yes)
  (in_pos_files yes)
  (dnp no)
  (fields_autoplaced yes)
  (property "Reference" "LED4" (at 240.03 65.9698 0) (show_name no) (do_not_autoplace no) (effects (font (size 1.27 1.27))))
  (property "Value" "WS2812" (at 240.03 68.5098 0) (show_name no) (do_not_autoplace no) (effects (font (size 1.27 1.27))))
  (property "Footprint" "LED_SMD:LED_WS2812_PLCC6_5.0x5.0mm_P1.6mm" (at 231.14 80.01 0) (hide yes) (show_name no) (do_not_autoplace no) (effects (font (size 1.27 1.27)) (justify left top)))
  (property "Datasheet" "https://cdn-shop.adafruit.com/datasheets/WS2812.pdf" (at 232.41 81.915 0) (hide yes) (show_name no) (do_not_autoplace no) (effects (font (size 1.27 1.27)) (justify left top)))
  (property "Description" "RGB LED with integrated controller" (at 229.87 72.39 0) (hide yes) (show_name no) (do_not_autoplace no) (effects (font (size 1.27 1.27))))
  (pin "5")
  (pin "4")
  (pin "6")
  (pin "2")
  (pin "1")
  (pin "3"))
 (symbol
  (lib_id "Device:C")
  (at 133.35 59.69 0)
  (unit 1)
  (body_style 1)
  (exclude_from_sim no)
  (in_bom yes)
  (on_board yes)
  (in_pos_files yes)
  (dnp no)
  (property "Reference" "C33" (at 136.144 58.42 0) (show_name no) (do_not_autoplace no) (effects (font (size 1.27 1.27)) (justify left)))
  (property "Value" "100nF" (at 136.144 60.96 0) (show_name no) (do_not_autoplace no) (effects (font (size 1.27 1.27)) (justify left)))
  (property "Footprint" "Capacitor_SMD:C_0603_1608Metric" (at 134.3152 63.5 0) (hide yes) (show_name no) (do_not_autoplace no) (effects (font (size 1.27 1.27))))
  (property "Datasheet" "" (at 133.35 59.69 0) (hide yes) (show_name no) (do_not_autoplace no) (effects (font (size 1.27 1.27))))
  (property "Description" "Unpolarized capacitor" (at 133.35 59.69 0) (hide yes) (show_name no) (do_not_autoplace no) (effects (font (size 1.27 1.27))))
  (pin "2")
  (pin "1"))
 (symbol
  (lib_id "LED:WS2812")
  (at 119.38 121.92 0)
  (unit 1)
  (body_style 1)
  (exclude_from_sim no)
  (in_bom yes)
  (on_board yes)
  (in_pos_files yes)
  (dnp no)
  (fields_autoplaced yes)
  (property "Reference" "LED5" (at 129.54 115.4998 0) (show_name no) (do_not_autoplace no) (effects (font (size 1.27 1.27))))
  (property "Value" "WS2812" (at 129.54 118.0398 0) (show_name no) (do_not_autoplace no) (effects (font (size 1.27 1.27))))
  (property "Footprint" "LED_SMD:LED_WS2812_PLCC6_5.0x5.0mm_P1.6mm" (at 120.65 129.54 0) (hide yes) (show_name no) (do_not_autoplace no) (effects (font (size 1.27 1.27)) (justify left top)))
  (property "Datasheet" "https://cdn-shop.adafruit.com/datasheets/WS2812.pdf" (at 121.92 131.445 0) (hide yes) (show_name no) (do_not_autoplace no) (effects (font (size 1.27 1.27)) (justify left top)))
  (property "Description" "RGB LED with integrated controller" (at 119.38 121.92 0) (hide yes) (show_name no) (do_not_autoplace no) (effects (font (size 1.27 1.27))))
  (pin "5")
  (pin "4")
  (pin "6")
  (pin "2")
  (pin "1")
  (pin "3"))
 (symbol
  (lib_id "Device:R")
  (at 69.85 72.39 90)
  (unit 1)
  (body_style 1)
  (exclude_from_sim no)
  (in_bom yes)
  (on_board yes)
  (in_pos_files yes)
  (dnp no)
  (fields_autoplaced yes)
  (property "Reference" "R28" (at 69.85 66.04 90) (show_name no) (do_not_autoplace no) (effects (font (size 1.27 1.27))))
  (property "Value" "330" (at 69.85 68.58 90) (show_name no) (do_not_autoplace no) (effects (font (size 1.27 1.27))))
  (property "Footprint" "Resistor_SMD:R_0603_1608Metric" (at 69.85 74.168 90) (hide yes) (show_name no) (do_not_autoplace no) (effects (font (size 1.27 1.27))))
  (property "Datasheet" "" (at 69.85 72.39 0) (hide yes) (show_name no) (do_not_autoplace no) (effects (font (size 1.27 1.27))))
  (property "Description" "Resistor" (at 69.85 72.39 0) (hide yes) (show_name no) (do_not_autoplace no) (effects (font (size 1.27 1.27))))
  (pin "2")
  (pin "1"))
 (symbol
  (lib_id "LED:WS2812")
  (at 119.38 72.39 0)
  (unit 1)
  (body_style 1)
  (exclude_from_sim no)
  (in_bom yes)
  (on_board yes)
  (in_pos_files yes)
  (dnp no)
  (fields_autoplaced yes)
  (property "Reference" "LED0" (at 129.54 65.9698 0) (show_name no) (do_not_autoplace no) (effects (font (size 1.27 1.27))))
  (property "Value" "WS2812" (at 129.54 68.5098 0) (show_name no) (do_not_autoplace no) (effects (font (size 1.27 1.27))))
  (property "Footprint" "LED_SMD:LED_WS2812_PLCC6_5.0x5.0mm_P1.6mm" (at 120.65 80.01 0) (hide yes) (show_name no) (do_not_autoplace no) (effects (font (size 1.27 1.27)) (justify left top)))
  (property "Datasheet" "https://cdn-shop.adafruit.com/datasheets/WS2812.pdf" (at 121.92 81.915 0) (hide yes) (show_name no) (do_not_autoplace no) (effects (font (size 1.27 1.27)) (justify left top)))
  (property "Description" "RGB LED with integrated controller" (at 119.38 72.39 0) (hide yes) (show_name no) (do_not_autoplace no) (effects (font (size 1.27 1.27))))
  (pin "5")
  (pin "4")
  (pin "6")
  (pin "2")
  (pin "1")
  (pin "3"))
 (symbol
  (lib_id "LED:WS2812")
  (at 173.99 121.92 0)
  (unit 1)
  (body_style 1)
  (exclude_from_sim no)
  (in_bom yes)
  (on_board yes)
  (in_pos_files yes)
  (dnp no)
  (fields_autoplaced yes)
  (property "Reference" "LED7" (at 184.15 115.4998 0) (show_name no) (do_not_autoplace no) (effects (font (size 1.27 1.27))))
  (property "Value" "WS2812" (at 184.15 118.0398 0) (show_name no) (do_not_autoplace no) (effects (font (size 1.27 1.27))))
  (property "Footprint" "LED_SMD:LED_WS2812_PLCC6_5.0x5.0mm_P1.6mm" (at 175.26 129.54 0) (hide yes) (show_name no) (do_not_autoplace no) (effects (font (size 1.27 1.27)) (justify left top)))
  (property "Datasheet" "https://cdn-shop.adafruit.com/datasheets/WS2812.pdf" (at 176.53 131.445 0) (hide yes) (show_name no) (do_not_autoplace no) (effects (font (size 1.27 1.27)) (justify left top)))
  (property "Description" "RGB LED with integrated controller" (at 173.99 121.92 0) (hide yes) (show_name no) (do_not_autoplace no) (effects (font (size 1.27 1.27))))
  (pin "5")
  (pin "4")
  (pin "6")
  (pin "2")
  (pin "1")
  (pin "3"))
 (symbol
  (lib_id "Device:C")
  (at 161.29 59.69 0)
  (unit 1)
  (body_style 1)
  (exclude_from_sim no)
  (in_bom yes)
  (on_board yes)
  (in_pos_files yes)
  (dnp no)
  (property "Reference" "C34" (at 164.084 58.42 0) (show_name no) (do_not_autoplace no) (effects (font (size 1.27 1.27)) (justify left)))
  (property "Value" "100nF" (at 164.084 60.96 0) (show_name no) (do_not_autoplace no) (effects (font (size 1.27 1.27)) (justify left)))
  (property "Footprint" "Capacitor_SMD:C_0603_1608Metric" (at 162.2552 63.5 0) (hide yes) (show_name no) (do_not_autoplace no) (effects (font (size 1.27 1.27))))
  (property "Datasheet" "" (at 161.29 59.69 0) (hide yes) (show_name no) (do_not_autoplace no) (effects (font (size 1.27 1.27))))
  (property "Description" "Unpolarized capacitor" (at 161.29 59.69 0) (hide yes) (show_name no) (do_not_autoplace no) (effects (font (size 1.27 1.27))))
  (pin "2")
  (pin "1"))
 (symbol
  (lib_id "LED:WS2812")
  (at 90.17 72.39 0)
  (unit 1)
  (body_style 1)
  (exclude_from_sim no)
  (in_bom yes)
  (on_board yes)
  (in_pos_files yes)
  (dnp no)
  (property "Reference" "STATUS_LED1" (at 79.248 63.5 0) (show_name no) (do_not_autoplace no) (effects (font (size 1.27 1.27))))
  (property "Value" "WS2812" (at 79.248 66.04 0) (show_name no) (do_not_autoplace no) (effects (font (size 1.27 1.27))))
  (property "Footprint" "LED_SMD:LED_WS2812_PLCC6_5.0x5.0mm_P1.6mm" (at 91.44 80.01 0) (hide yes) (show_name no) (do_not_autoplace no) (effects (font (size 1.27 1.27)) (justify left top)))
  (property "Datasheet" "https://cdn-shop.adafruit.com/datasheets/WS2812.pdf" (at 92.71 81.915 0) (hide yes) (show_name no) (do_not_autoplace no) (effects (font (size 1.27 1.27)) (justify left top)))
  (property "Description" "RGB LED with integrated controller" (at 90.17 72.39 0) (hide yes) (show_name no) (do_not_autoplace no) (effects (font (size 1.27 1.27))))
  (pin "5")
  (pin "4")
  (pin "6")
  (pin "2")
  (pin "1")
  (pin "3"))
 (symbol
  (lib_id "LED:WS2812")
  (at 146.05 121.92 0)
  (unit 1)
  (body_style 1)
  (exclude_from_sim no)
  (in_bom yes)
  (on_board yes)
  (in_pos_files yes)
  (dnp no)
  (fields_autoplaced yes)
  (property "Reference" "LED6" (at 156.21 115.4998 0) (show_name no) (do_not_autoplace no) (effects (font (size 1.27 1.27))))
  (property "Value" "WS2812" (at 156.21 118.0398 0) (show_name no) (do_not_autoplace no) (effects (font (size 1.27 1.27))))
  (property "Footprint" "LED_SMD:LED_WS2812_PLCC6_5.0x5.0mm_P1.6mm" (at 147.32 129.54 0) (hide yes) (show_name no) (do_not_autoplace no) (effects (font (size 1.27 1.27)) (justify left top)))
  (property "Datasheet" "https://cdn-shop.adafruit.com/datasheets/WS2812.pdf" (at 148.59 131.445 0) (hide yes) (show_name no) (do_not_autoplace no) (effects (font (size 1.27 1.27)) (justify left top)))
  (property "Description" "RGB LED with integrated controller" (at 146.05 121.92 0) (hide yes) (show_name no) (do_not_autoplace no) (effects (font (size 1.27 1.27))))
  (pin "5")
  (pin "4")
  (pin "6")
  (pin "2")
  (pin "1")
  (pin "3"))
 (symbol
  (lib_id "LED:WS2812")
  (at 173.99 72.39 0)
  (unit 1)
  (body_style 1)
  (exclude_from_sim no)
  (in_bom yes)
  (on_board yes)
  (in_pos_files yes)
  (dnp no)
  (fields_autoplaced yes)
  (property "Reference" "LED2" (at 184.15 65.9698 0) (show_name no) (do_not_autoplace no) (effects (font (size 1.27 1.27))))
  (property "Value" "WS2812" (at 184.15 68.5098 0) (show_name no) (do_not_autoplace no) (effects (font (size 1.27 1.27))))
  (property "Footprint" "LED_SMD:LED_WS2812_PLCC6_5.0x5.0mm_P1.6mm" (at 175.26 80.01 0) (hide yes) (show_name no) (do_not_autoplace no) (effects (font (size 1.27 1.27)) (justify left top)))
  (property "Datasheet" "https://cdn-shop.adafruit.com/datasheets/WS2812.pdf" (at 176.53 81.915 0) (hide yes) (show_name no) (do_not_autoplace no) (effects (font (size 1.27 1.27)) (justify left top)))
  (property "Description" "RGB LED with integrated controller" (at 173.99 72.39 0) (hide yes) (show_name no) (do_not_autoplace no) (effects (font (size 1.27 1.27))))
  (pin "5")
  (pin "4")
  (pin "6")
  (pin "2")
  (pin "1")
  (pin "3")))
